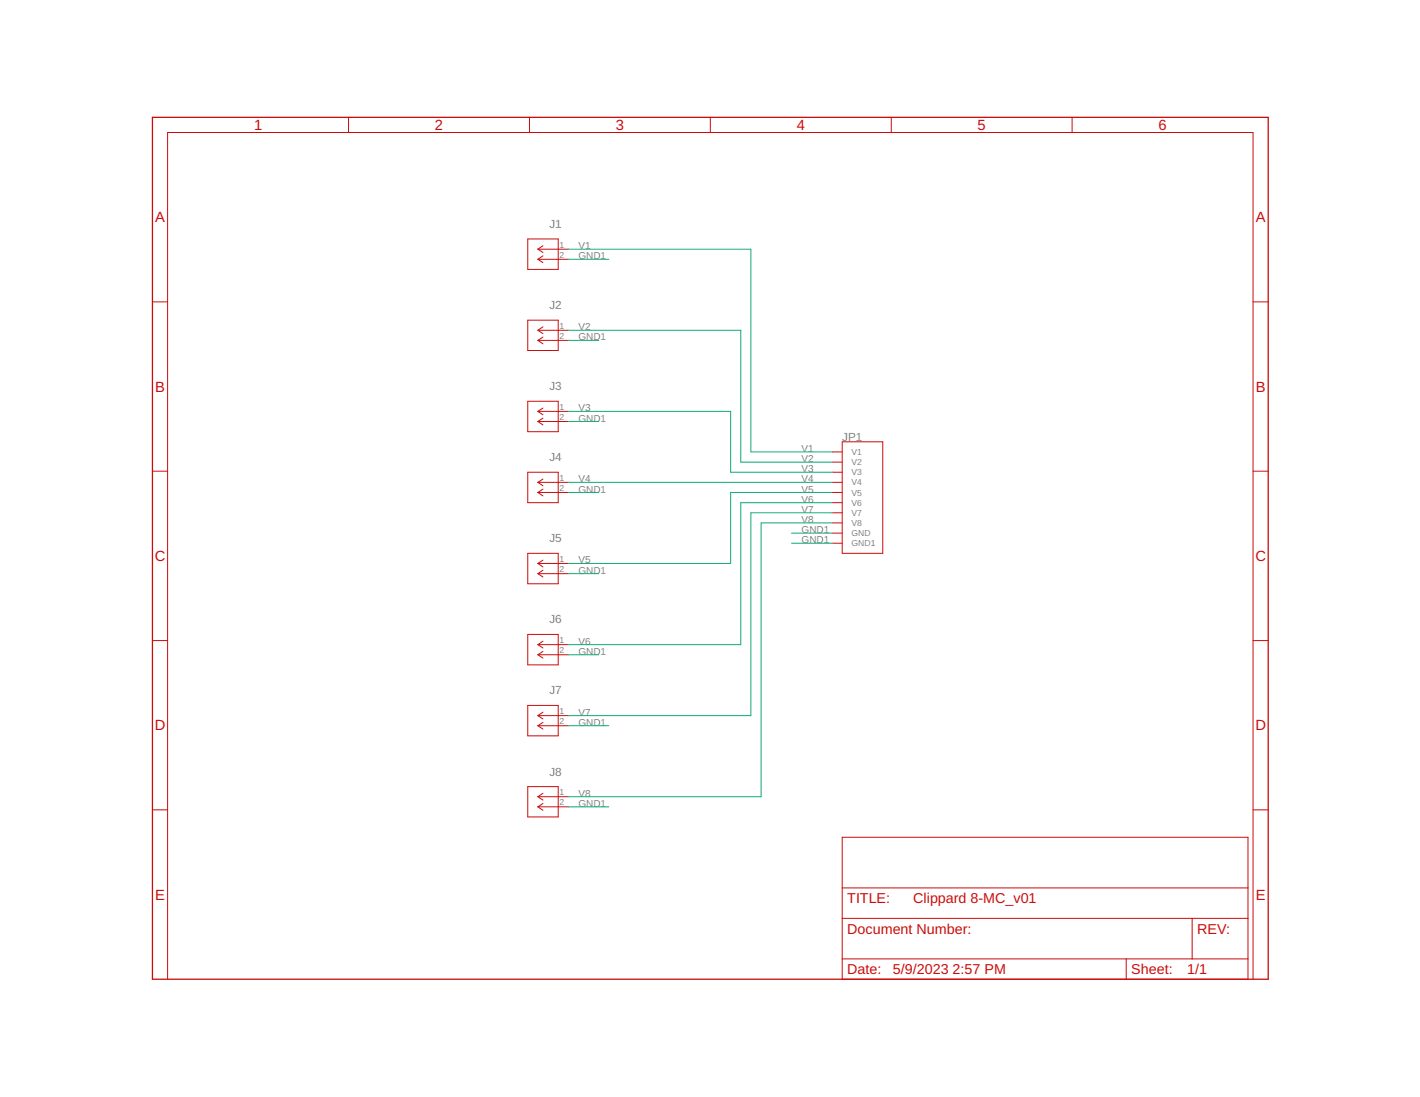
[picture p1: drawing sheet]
<svg xmlns="http://www.w3.org/2000/svg" width="279mm" height="216mm" viewBox="0 0 279 216" stroke-linecap="round" stroke-linejoin="round" font-family="sans-serif">
<g fill="none" stroke="#c90d0c" stroke-width=".2">
<path d="M68.6 23.1v3M104.2 23.1v3M139.8 23.1v3M175.4 23.1v3M210.9 23.1v3M30 59.4h3M103.8 47h6v6h-6zM105.8 49h6M105.8 51h6M105.8 49l1 .7M105.8 51l1 .7M106.8 48.4l-1 .6"/>
<path d="M106.8 50.4l-1 .6M246.5 59.4h3M103.8 63h6v6h-6zM103.8 79h6v6h-6zM105.8 65h6M105.8 67h6M105.8 65l1 .7M105.8 67l1 .7M106.8 64.3l-1 .7M106.8 66.3l-1 .7M30 92.7h3M103.8 92.9h6v6h-6z"/>
<path d="M105.8 94.9h6M105.8 96.9h6M105.8 81h6M105.8 83h6M105.8 81l1 .6M105.8 83l1 .6M105.8 94.9l1 .7M105.8 96.9l1 .7M106.8 80.3l-1 .7M106.8 82.3l-1 .7M106.8 94.3l-1 .6M106.8 96.3l-1 .6"/>
<path d="M163.7 88.9h2M163.7 91h2M163.7 92.9h2M163.7 94.9h2M163.7 96.9h2M163.7 98.9h2M165.7 87h8v21.9h-8zM246.5 92.7h3M103.8 108.9h6v6h-6zM105.8 110.9h6M105.8 112.9h6M105.8 110.9l1 .7"/>
<path d="M105.8 112.9l1 .7M106.8 110.2l-1 .7M106.8 112.2l-1 .7M163.7 100.9h2M163.7 102.9h2M163.7 104.9h2M163.7 106.9h2M30 126.1h3M103.8 124.9h6v6h-6zM103.8 138.8h6v6h-6zM105.8 126.9h6M105.8 128.9h6"/>
<path d="M105.8 126.9l1 .6M105.8 128.9l1 .6M106.8 126.2l-1 .7M106.8 128.2l-1 .7M246.5 126.1h3M30 159.4h3M103.8 154.8h6v6h-6zM105.8 140.8h6M105.8 142.8h6M105.8 140.8l1 .7M105.8 142.8l1 .7M105.8 156.8h6"/>
<path d="M105.8 158.8h6M105.8 156.8l1 .7M105.8 158.8l1 .7M106.8 140.2l-1 .6M106.8 142.2l-1 .6M106.8 156.1l-1 .7M106.8 158.1l-1 .7M246.5 159.4h3M165.7 164.8h79.9v27.9h-79.9zM165.7 174.8h79.9M33 192.7v-166.6h213.5v166.6M165.7 180.7h79.9"/>
<path d="M165.7 188.7h79.9M221.6 188.7v4M234.6 180.7v8"/>
</g>
<path d="M30 23.1h219.5v169.6h-219.5z" fill="none" stroke="#c90d0c" stroke-width=".25"/>
<g fill="none" stroke="#0dab76" stroke-width=".2">
<path d="M111.8 51h8M111.8 49h35.9v39.9h16M111.8 67h6M111.8 65h34v26h17.9M111.8 83h6M111.8 96.9h6M111.8 81h32v11.9h19.9M111.8 94.9h51.9M163.7 96.9h-19.9v14h-32M163.7 98.9h-17.9v28h-34M111.8 112.9h6M155.7 104.9h8"/>
<path d="M155.7 106.9h8M163.7 100.9h-16v39.9h-35.9M163.7 102.9h-13.9v53.9h-38M111.8 128.9h6M111.8 142.8h8M111.8 158.8h8"/>
</g>
<g font-size="2.9" fill="#c90d0c">
<text x="50" y="25.6">1</text>
<text x="85.6" y="25.6">2</text>
<text x="121.2" y="25.6">3</text>
<text x="156.8" y="25.6">4</text>
<text x="192.4" y="25.6">5</text>
<text x="227.9" y="25.6">6</text>
<text x="30.5" y="43.8">A</text>
<text x="247.1" y="43.8">A</text>
<text x="30.5" y="77.1">B</text>
<text x="247.1" y="77.1">B</text>
<text x="30.5" y="110.4">C</text>
<text x="247" y="110.4">C</text>
<text x="30.5" y="143.7">D</text>
<text x="247" y="143.7">D</text>
<text x="30.5" y="177.1">E</text>
<text x="247.1" y="177.1">E</text>
</g>
<g font-size="2.8" fill="#c90d0c">
<text x="166.7" y="177.8">TITLE:</text>
<text x="179.7" y="177.8">Clippard 8-MC_v01</text>
<text x="166.7" y="183.7">Document Number:</text>
<text x="235.6" y="183.7">REV:</text>
<text x="166.7" y="191.7">Date:</text>
<text x="175.7" y="191.7">5/9/2023</text>
<text x="187.4" y="191.7">2:57 PM</text>
<text x="222.6" y="191.7">Sheet:</text>
<text x="233.6" y="191.7">1/1</text>
</g>
<g font-size="2.3" fill="#808080">
<text x="108.1" y="44.9">J1</text>
<text x="108.1" y="60.8">J2</text>
<text x="108.1" y="76.8">J3</text>
<text x="165.7" y="86.8">JP1</text>
<text x="108.1" y="90.8">J4</text>
<text x="108.1" y="106.7">J5</text>
<text x="108.1" y="122.7">J6</text>
<text x="108.1" y="136.7">J7</text>
<text x="108.1" y="152.6">J8</text>
</g>
<g font-size="2" fill="#808080">
<text x="113.8" y="51">GND1</text>
<text x="113.8" y="49">V1</text>
<text x="113.8" y="65">V2</text>
<text x="113.8" y="67">GND1</text>
<text x="113.8" y="83">GND1</text>
<text x="113.8" y="81">V3</text>
<text x="157.7" y="88.9">V1</text>
<text x="113.8" y="94.9">V4</text>
<text x="157.7" y="90.9">V2</text>
<text x="157.7" y="94.9">V4</text>
<text x="157.7" y="92.9">V3</text>
<text x="113.8" y="96.9">GND1</text>
<text x="157.7" y="100.9">V7</text>
<text x="157.7" y="98.9">V6</text>
<text x="157.7" y="96.9">V5</text>
<text x="157.7" y="104.9">GND1</text>
<text x="157.7" y="106.9">GND1</text>
<text x="157.7" y="102.9">V8</text>
<text x="113.8" y="112.9">GND1</text>
<text x="113.8" y="110.9">V5</text>
<text x="113.8" y="128.9">GND1</text>
<text x="113.8" y="126.9">V6</text>
<text x="113.8" y="142.8">GND1</text>
<text x="113.8" y="140.8">V7</text>
<text x="113.8" y="158.8">GND1</text>
<text x="113.8" y="156.8">V8</text>
</g>
<g font-size="1.7" fill="#808080">
<text x="110.1" y="48.8">1</text>
<text x="110.1" y="50.8">2</text>
<text x="110.1" y="64.7">1</text>
<text x="110.1" y="66.7">2</text>
<text x="110.1" y="80.7">1</text>
<text x="110.1" y="82.7">2</text>
<text x="167.6" y="89.5">V1</text>
<text x="110.1" y="94.7">1</text>
<text x="167.6" y="91.5">V2</text>
<text x="167.6" y="93.5">V3</text>
<text x="167.6" y="95.5">V4</text>
<text x="110.1" y="96.7">2</text>
<text x="167.6" y="97.5">V5</text>
<text x="167.6" y="99.5">V6</text>
<text x="167.6" y="101.5">V7</text>
<text x="167.6" y="103.5">V8</text>
<text x="167.6" y="105.5">GND</text>
<text x="167.6" y="107.5">GND1</text>
<text x="110.1" y="110.6">1</text>
<text x="110.1" y="112.6">2</text>
<text x="110.1" y="126.6">1</text>
<text x="110.1" y="128.6">2</text>
<text x="110.1" y="140.6">1</text>
<text x="110.1" y="142.6">2</text>
<text x="110.1" y="156.5">1</text>
<text x="110.1" y="158.5">2</text>
</g>
</svg>
